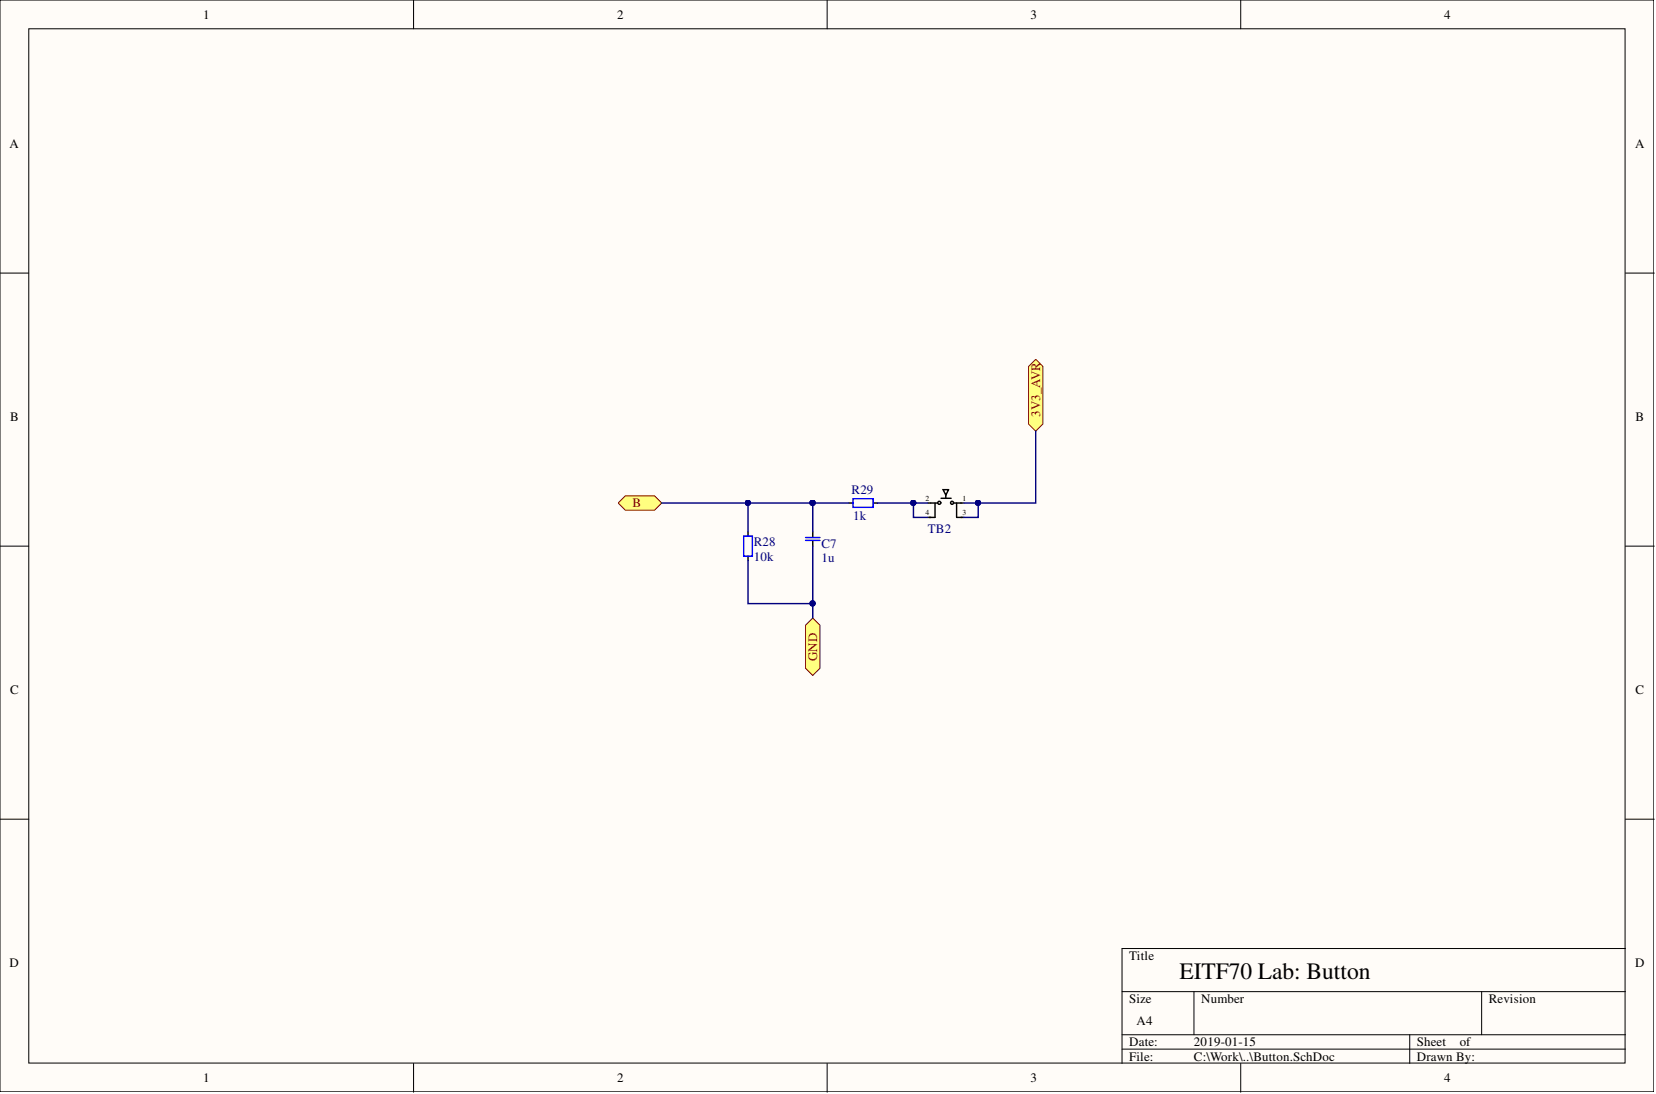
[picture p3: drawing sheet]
<svg xmlns="http://www.w3.org/2000/svg" width="292mm" height="193mm" viewBox="0 0 292 193" stroke-linecap="round" stroke-linejoin="round" font-family="sans-serif">
<path d="M0 0h291.7v192.6h-291.7z" fill="#fffcf8"/>
<path d="M0 0h291.7v192.6h-291.7z" fill="none" stroke="#000" stroke-width=".18"/>
<path d="M5.1 5.1h281.5v182.4h-281.5z" fill="#fffcf8"/>
<g fill="none" stroke="#000" stroke-width=".18">
<path d="M5.1 5.1h281.5v182.4h-281.5zM72.9 0v5.1M145.9 0v5.1M218.8 0v5.1M0 48.2h5.1M286.7 48.2h5.1M0 96.3h5.1M286.7 96.3h5.1M0 144.5h5.1M286.7 144.5h5.1M197.9 174.9h88.8M210.6 174.9v7.6"/>
<path d="M261.3 174.9v7.6M286.7 167.3h-88.8v20.3M72.9 187.6v5.1M145.9 187.6v5.1M197.9 182.5h88.8M197.9 185.1h88.8M218.8 187.6v5.1M248.7 182.5v5.1"/>
</g>
<path d="M163.7 91.3h1.2M163.7 88.7h.5M166 87.9h1.8M166.8 87.2v.6M169.5 91.3h.5M169.5 88.7h.5" fill="none" stroke="#000" stroke-width=".25"/>
<circle cx="167.9" cy="88.7" r=".27" fill="#fffcf8"/>
<g fill="none" stroke="#000" stroke-width=".25">
<path d="M168.3 88.7h1.2"/>
<circle cx="167.9" cy="88.7" r=".27"/>
</g>
<circle cx="165.7" cy="88.7" r=".27" fill="#fffcf8"/>
<g fill="none" stroke="#000" stroke-width=".25">
<path d="M131.9 93.8v.8M131.9 98.1v.8M143.4 93.8v1M143.4 95.3v1M149.7 88.7h.8M154 88.7h.8M164.2 88.7h1.2M164.9 88.7v2.5M166.3 86.4h1l-.5 .9zM168.7 91.3h1M168.7 88.7v2.5"/>
<circle cx="165.7" cy="88.7" r=".27"/>
</g>
<path d="M131.2 94.6h1.5v3.5h-1.5zM142.1 94.8h2.5M142.1 95.3h2.5M150.5 88h3.5v1.5h-3.5z" fill="none" stroke="#00f" stroke-width=".25"/>
<path d="M109 88.7l1.3-1.2h5.1l1.3 1.2-1.3 1.3h-5.1z" fill-rule="evenodd" fill="#ffff80"/>
<path d="M109 88.7l1.3-1.2h5.1l1.3 1.2-1.3 1.3h-5.1z" fill="none" stroke="#800000" stroke-width=".18"/>
<path d="M142.1 110.3l1.3-1.3 1.2 1.3v7.6l-1.2 1.2-1.3-1.2z" fill-rule="evenodd" fill="#ffff80"/>
<path d="M142.1 110.3l1.3-1.3 1.2 1.3v7.6l-1.2 1.2-1.3-1.2z" fill="none" stroke="#800000" stroke-width=".18"/>
<path d="M181.4 64.6l1.3-1.2 1.3 1.2v10.2l-1.3 1.3-1.3-1.3z" fill-rule="evenodd" fill="#ffff80"/>
<path d="M181.4 64.6l1.3-1.2 1.3 1.2v10.2l-1.3 1.3-1.3-1.3z" fill="none" stroke="#800000" stroke-width=".18"/>
<path d="M154.8 88.7h8.9" fill="none" stroke="#000080" stroke-width=".25"/>
<circle cx="161.1" cy="88.7" r=".47" fill="#000080"/>
<circle cx="161.1" cy="88.7" r=".47" fill="none" stroke="#000080" stroke-width=".18"/>
<path d="M161.1 88.7v2.6h2.6" fill="none" stroke="#000080" stroke-width=".25"/>
<circle cx="161.1" cy="88.7" r=".47" fill="#000080"/>
<circle cx="161.1" cy="88.7" r=".47" fill="none" stroke="#000080" stroke-width=".18"/>
<path d="M143.4 88.7v5.1" fill="none" stroke="#000080" stroke-width=".25"/>
<circle cx="143.3" cy="88.7" r=".47" fill="#000080"/>
<circle cx="143.3" cy="88.7" r=".47" fill="none" stroke="#000080" stroke-width=".18"/>
<path d="M182.7 76.1v12.6h-12.7" fill="none" stroke="#000080" stroke-width=".25"/>
<circle cx="172.5" cy="88.7" r=".47" fill="#000080"/>
<circle cx="172.5" cy="88.7" r=".47" fill="none" stroke="#000080" stroke-width=".18"/>
<path d="M172.5 88.7v2.6h-2.5" fill="none" stroke="#000080" stroke-width=".25"/>
<circle cx="172.5" cy="88.7" r=".47" fill="#000080"/>
<circle cx="172.5" cy="88.7" r=".47" fill="none" stroke="#000080" stroke-width=".18"/>
<path d="M116.7 88.7h15.2" fill="none" stroke="#000080" stroke-width=".25"/>
<circle cx="131.9" cy="88.7" r=".47" fill="#000080"/>
<circle cx="131.9" cy="88.7" r=".47" fill="none" stroke="#000080" stroke-width=".18"/>
<path d="M143.4 88.7h6.3" fill="none" stroke="#000080" stroke-width=".25"/>
<circle cx="143.3" cy="88.7" r=".47" fill="#000080"/>
<circle cx="143.3" cy="88.7" r=".47" fill="none" stroke="#000080" stroke-width=".18"/>
<path d="M143.4 96.3v10.2h-11.5v-7.6" fill="none" stroke="#000080" stroke-width=".25"/>
<circle cx="143.3" cy="106.4" r=".47" fill="#000080"/>
<circle cx="143.3" cy="106.4" r=".47" fill="none" stroke="#000080" stroke-width=".18"/>
<path d="M143.4 106.5v2.5" fill="none" stroke="#000080" stroke-width=".25"/>
<circle cx="143.3" cy="106.4" r=".47" fill="#000080"/>
<circle cx="143.3" cy="106.4" r=".47" fill="none" stroke="#000080" stroke-width=".18"/>
<path d="M143.4 88.7h-11.5v5.1" fill="none" stroke="#000080" stroke-width=".25"/>
<circle cx="131.9" cy="88.7" r=".47" fill="#000080"/>
<circle cx="131.9" cy="88.7" r=".47" fill="none" stroke="#000080" stroke-width=".18"/>
<circle cx="143.3" cy="88.7" r=".47" fill="#000080"/>
<circle cx="143.3" cy="88.7" r=".47" fill="none" stroke="#000080" stroke-width=".18"/>
<text font-size="4.1" x="208.1" y="172.7">EITF70 Lab: Button</text>
<g font-size="2.3">
<text x="35.9" y="3.3">1</text>
<text x="108.9" y="3.3">2</text>
<text x="181.8" y="3.3">3</text>
<text x="254.8" y="3.3">4</text>
<text x="1.7" y="26.1">A</text>
<text x="288.4" y="26.1">A</text>
<text x="1.8" y="74.3">B</text>
<text x="288.5" y="74.3">B</text>
<text x="1.8" y="122.4">C</text>
<text x="288.5" y="122.4">C</text>
<text x="1.7" y="170.6">D</text>
<text x="199.2" y="169.3">Title</text>
<text x="288.4" y="170.6">D</text>
<text x="199.2" y="176.9">Size</text>
<text x="211.9" y="176.9">Number</text>
<text x="262.6" y="176.9">Revision</text>
<text x="199.2" y="184.5">Date:</text>
<text x="200.5" y="180.7">A4</text>
<text x="210.6" y="184.5">2019-01-15</text>
<text x="249.9" y="184.5">Sheet</text>
<text x="257.5" y="184.5">of</text>
<text x="35.9" y="190.9">1</text>
<text x="108.9" y="190.9">2</text>
<text x="181.8" y="190.9">3</text>
<text x="199.2" y="187.1">File:</text>
<text x="210.6" y="187.1">C:\Work\..\Button.SchDoc</text>
<text x="249.9" y="187.1">Drawn By:</text>
<text x="254.8" y="190.9">4</text>
</g>
<g font-size="2.3" fill="#800000">
<text x="183.5" y="73.5" transform="rotate(-90 183.5 73.5)">3V3_AVR</text>
<text x="111.6" y="89.5">B</text>
<text x="144.1" y="116.6" transform="rotate(-90 144.1 116.6)">GND</text>
</g>
<g font-size="2.3" fill="#000080">
<text x="150.2" y="87.2">R29</text>
<text x="150.5" y="91.8">1k</text>
<text x="163.7" y="94.1">TB2</text>
<text x="133" y="98.9">10k</text>
<text x="133" y="96.3">R28</text>
<text x="144.9" y="99.1">1u</text>
<text x="144.9" y="96.6">C7</text>
</g>
<g font-size="1.4">
<text x="163.2" y="88.4">2</text>
<text x="169.7" y="88.4">1</text>
<text x="163.2" y="90.9">4</text>
<text x="169.7" y="90.9">3</text>
</g>
</svg>
